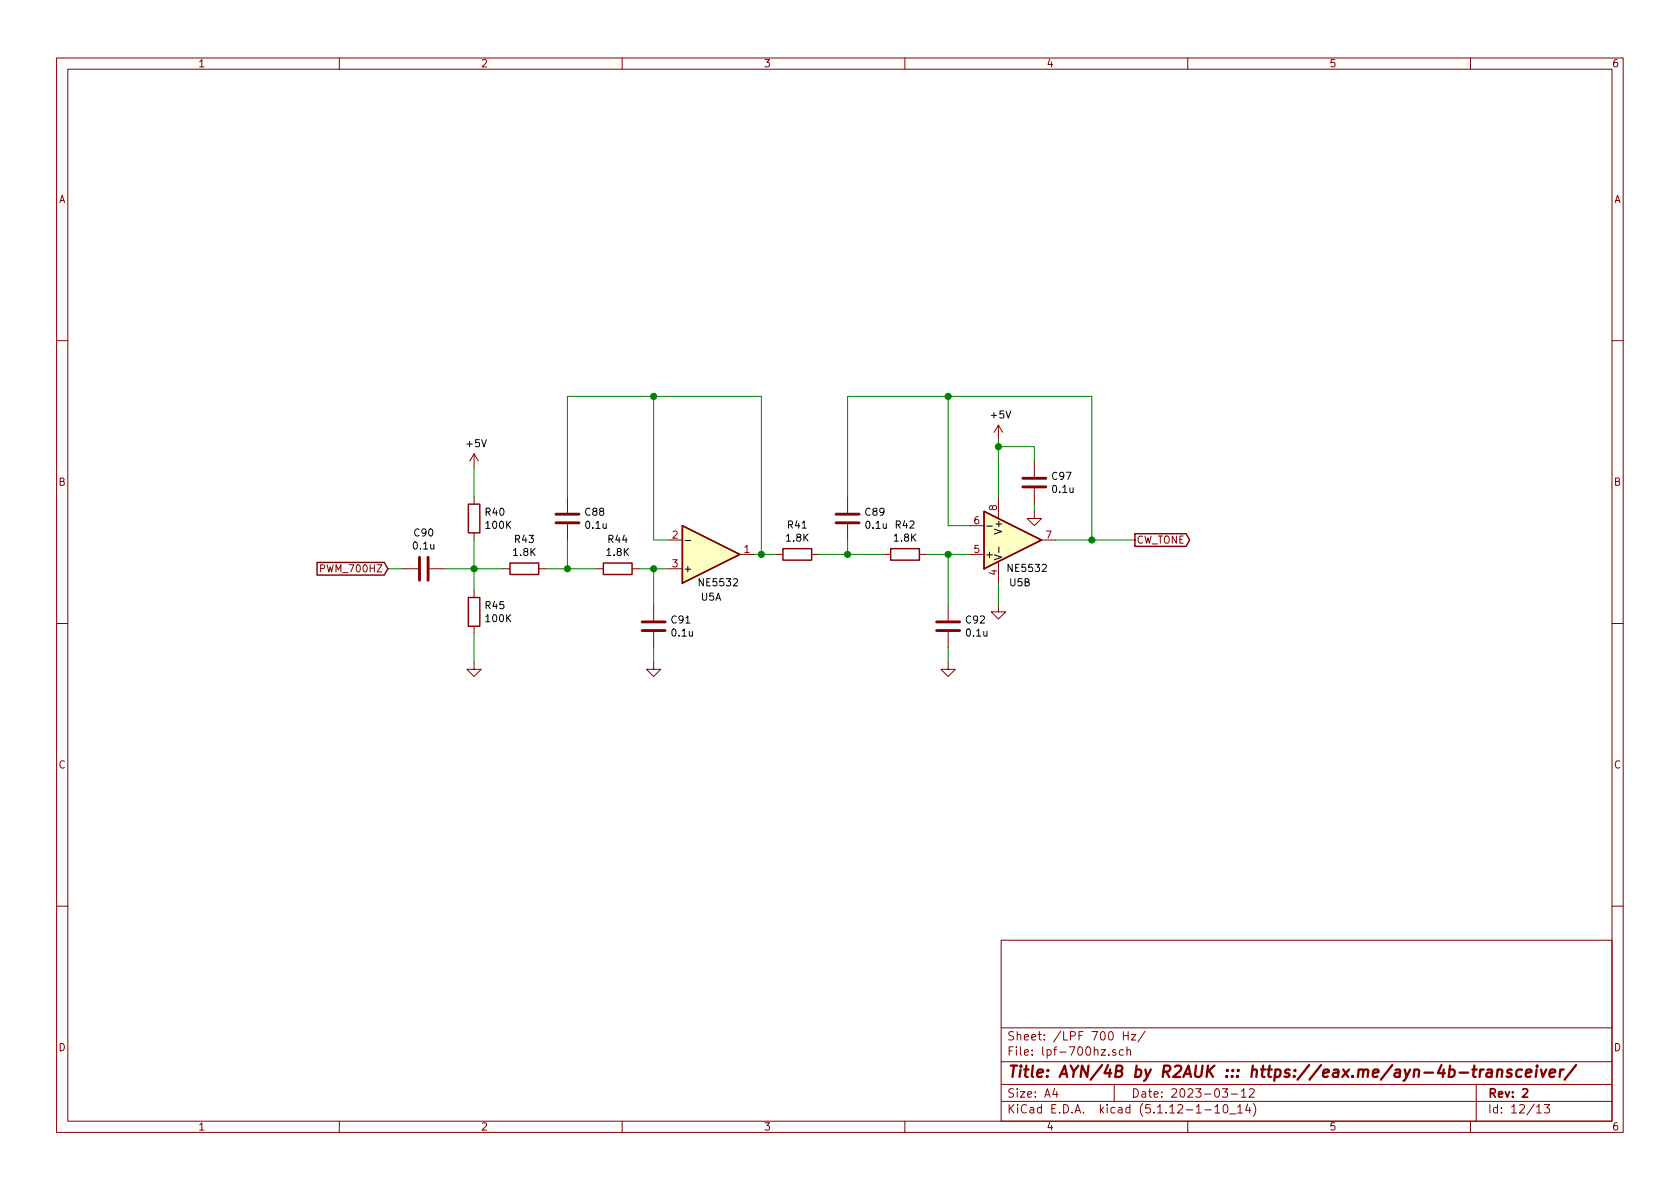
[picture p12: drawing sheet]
EESchema Schematic File Version 4
EELAYER 30 0
EELAYER END
$Descr A4 11693 8268
encoding utf-8
Sheet 12 13
Title "AYN/4B by R2AUK ::: https://eax.me/ayn-4b-transceiver/"
Date "2023-03-12"
Rev "2"
Comp ""
Comment1 ""
Comment2 ""
Comment3 ""
Comment4 ""
$EndDescr
Text GLabel 2700 3950 0    50   Input ~ 0
PWM_700HZ
Text GLabel 7900 3750 2    50   Output ~ 0
CW_TONE
$Comp
L Amplifier_Operational:NE5532 U5
U 1 1
P 4950 3850
F 0 "U5" H 4950 4150 50  0000 C CNN
F 1 "NE5532" H 5000 4050 50  0000 C CNN
F 2 "Package_SO:SOIC-8_5.23x5.23mm_P1.27mm" H 4950 3850 50  0001 C CNN
F 3 "http://www.ti.com/lit/ds/symlink/ne5532.pdf" H 4950 3850 50  0001 C CNN
	1    4950 3850
	1    0    0    1   
$EndComp
$Comp
L Amplifier_Operational:NE5532 U5
U 2 1
P 7050 3750
F 0 "U5" H 7100 4050 50  0000 C CNN
F 1 "NE5532" H 7150 3950 50  0000 C CNN
F 2 "Package_SO:SOIC-8_5.23x5.23mm_P1.27mm" H 7050 3750 50  0001 C CNN
F 3 "http://www.ti.com/lit/ds/symlink/ne5532.pdf" H 7050 3750 50  0001 C CNN
	2    7050 3750
	1    0    0    1   
$EndComp
$Comp
L Amplifier_Operational:NE5532 U5
U 3 1
P 7050 3750
F 0 "U5" H 7008 3796 50  0001 L CNN
F 1 "NE5532" H 7008 3705 50  0001 L CNN
F 2 "Package_SO:SOIC-8_5.23x5.23mm_P1.27mm" H 7050 3750 50  0001 C CNN
F 3 "http://www.ti.com/lit/ds/symlink/ne5532.pdf" H 7050 3750 50  0001 C CNN
	3    7050 3750
	1    0    0    -1  
$EndComp
$Comp
L power:GND #PWR072
U 1 1
P 6950 4200
F 0 "#PWR072" H 6950 3950 50  0001 C CNN
F 1 "GND" H 6955 4027 50  0001 C CNN
F 2 "" H 6950 4200 50  0001 C CNN
F 3 "" H 6950 4200 50  0001 C CNN
	1    6950 4200
	1    0    0    -1  
$EndComp
$Comp
L power:+5V #PWR071
U 1 1
P 6950 3050
F 0 "#PWR071" H 6950 2900 50  0001 C CNN
F 1 "+5V" H 6965 3223 50  0000 C CNN
F 2 "" H 6950 3050 50  0001 C CNN
F 3 "" H 6950 3050 50  0001 C CNN
	1    6950 3050
	1    0    0    -1  
$EndComp
Wire Wire Line
	6950 4050 6950 4200
$Comp
L Device:C C?
U 1 1
P 2950 3950
AR Path="/638B3032/64550293" Ref="C?"  Part="1" 
AR Path="/63A3545E/64550293" Ref="C?"  Part="1" 
AR Path="/63701EE5/64550293" Ref="C?"  Part="1" 
AR Path="/640EB8B6/64550293" Ref="C?"  Part="1" 
AR Path="/64531852/64550293" Ref="C90"  Part="1" 
F 0 "C90" V 2698 3950 50  0000 C CNN
F 1 "0.1u" V 2789 3950 50  0000 C CNN
F 2 "Capacitor_SMD:C_0805_2012Metric_Pad1.15x1.40mm_HandSolder" H 2988 3800 50  0001 C CNN
F 3 "~" H 2950 3950 50  0001 C CNN
	1    2950 3950
	0    1    1    0   
$EndComp
$Comp
L Device:C C?
U 1 1
P 3950 3600
AR Path="/63701EE5/64550299" Ref="C?"  Part="1" 
AR Path="/640EB8B6/64550299" Ref="C?"  Part="1" 
AR Path="/64531852/64550299" Ref="C88"  Part="1" 
F 0 "C88" H 4065 3646 50  0000 L CNN
F 1 "0.1u" H 4065 3555 50  0000 L CNN
F 2 "Capacitor_SMD:C_0805_2012Metric_Pad1.15x1.40mm_HandSolder" H 3988 3450 50  0001 C CNN
F 3 "~" H 3950 3600 50  0001 C CNN
	1    3950 3600
	1    0    0    -1  
$EndComp
$Comp
L Device:C C?
U 1 1
P 5900 3600
AR Path="/63701EE5/645514A3" Ref="C?"  Part="1" 
AR Path="/640EB8B6/645514A3" Ref="C?"  Part="1" 
AR Path="/64531852/645514A3" Ref="C89"  Part="1" 
F 0 "C89" H 6015 3646 50  0000 L CNN
F 1 "0.1u" H 6015 3555 50  0000 L CNN
F 2 "Capacitor_SMD:C_0805_2012Metric_Pad1.15x1.40mm_HandSolder" H 5938 3450 50  0001 C CNN
F 3 "~" H 5900 3600 50  0001 C CNN
	1    5900 3600
	1    0    0    -1  
$EndComp
$Comp
L Device:C C?
U 1 1
P 6600 4350
AR Path="/63701EE5/6455E43B" Ref="C?"  Part="1" 
AR Path="/640EB8B6/6455E43B" Ref="C?"  Part="1" 
AR Path="/64531852/6455E43B" Ref="C92"  Part="1" 
F 0 "C92" H 6715 4396 50  0000 L CNN
F 1 "0.1u" H 6715 4305 50  0000 L CNN
F 2 "Capacitor_SMD:C_0805_2012Metric_Pad1.15x1.40mm_HandSolder" H 6638 4200 50  0001 C CNN
F 3 "~" H 6600 4350 50  0001 C CNN
	1    6600 4350
	1    0    0    -1  
$EndComp
$Comp
L Device:R R?
U 1 1
P 3300 3600
AR Path="/6376AB9B/645607D4" Ref="R?"  Part="1" 
AR Path="/638B3032/645607D4" Ref="R?"  Part="1" 
AR Path="/63A3545E/645607D4" Ref="R?"  Part="1" 
AR Path="/63701EE5/645607D4" Ref="R?"  Part="1" 
AR Path="/640EB8B6/645607D4" Ref="R?"  Part="1" 
AR Path="/64531852/645607D4" Ref="R40"  Part="1" 
F 0 "R40" H 3370 3646 50  0000 L CNN
F 1 "100K" H 3370 3555 50  0000 L CNN
F 2 "Resistor_SMD:R_0805_2012Metric_Pad1.15x1.40mm_HandSolder" V 3230 3600 50  0001 C CNN
F 3 "~" H 3300 3600 50  0001 C CNN
	1    3300 3600
	1    0    0    -1  
$EndComp
$Comp
L Device:R R?
U 1 1
P 3650 3950
AR Path="/63701EE5/645607DA" Ref="R?"  Part="1" 
AR Path="/640EB8B6/645607DA" Ref="R?"  Part="1" 
AR Path="/64531852/645607DA" Ref="R43"  Part="1" 
F 0 "R43" V 3443 3950 50  0000 C CNN
F 1 "1.8K" V 3534 3950 50  0000 C CNN
F 2 "Resistor_SMD:R_0805_2012Metric_Pad1.15x1.40mm_HandSolder" V 3580 3950 50  0001 C CNN
F 3 "~" H 3650 3950 50  0001 C CNN
	1    3650 3950
	0    1    1    0   
$EndComp
$Comp
L Device:R R?
U 1 1
P 3300 4250
AR Path="/6376AB9B/64561927" Ref="R?"  Part="1" 
AR Path="/638B3032/64561927" Ref="R?"  Part="1" 
AR Path="/63A3545E/64561927" Ref="R?"  Part="1" 
AR Path="/63701EE5/64561927" Ref="R?"  Part="1" 
AR Path="/640EB8B6/64561927" Ref="R?"  Part="1" 
AR Path="/64531852/64561927" Ref="R45"  Part="1" 
F 0 "R45" H 3370 4296 50  0000 L CNN
F 1 "100K" H 3370 4205 50  0000 L CNN
F 2 "Resistor_SMD:R_0805_2012Metric_Pad1.15x1.40mm_HandSolder" V 3230 4250 50  0001 C CNN
F 3 "~" H 3300 4250 50  0001 C CNN
	1    3300 4250
	1    0    0    -1  
$EndComp
$Comp
L power:GND #PWR073
U 1 1
P 3300 4600
F 0 "#PWR073" H 3300 4350 50  0001 C CNN
F 1 "GND" H 3305 4427 50  0001 C CNN
F 2 "" H 3300 4600 50  0001 C CNN
F 3 "" H 3300 4600 50  0001 C CNN
	1    3300 4600
	1    0    0    -1  
$EndComp
$Comp
L power:+5V #PWR070
U 1 1
P 3300 3250
F 0 "#PWR070" H 3300 3100 50  0001 C CNN
F 1 "+5V" H 3315 3423 50  0000 C CNN
F 2 "" H 3300 3250 50  0001 C CNN
F 3 "" H 3300 3250 50  0001 C CNN
	1    3300 3250
	1    0    0    -1  
$EndComp
$Comp
L Device:R R?
U 1 1
P 4300 3950
AR Path="/63701EE5/645628F2" Ref="R?"  Part="1" 
AR Path="/640EB8B6/645628F2" Ref="R?"  Part="1" 
AR Path="/64531852/645628F2" Ref="R44"  Part="1" 
F 0 "R44" V 4093 3950 50  0000 C CNN
F 1 "1.8K" V 4184 3950 50  0000 C CNN
F 2 "Resistor_SMD:R_0805_2012Metric_Pad1.15x1.40mm_HandSolder" V 4230 3950 50  0001 C CNN
F 3 "~" H 4300 3950 50  0001 C CNN
	1    4300 3950
	0    1    1    0   
$EndComp
$Comp
L Device:R R?
U 1 1
P 5550 3850
AR Path="/63701EE5/64562E5F" Ref="R?"  Part="1" 
AR Path="/640EB8B6/64562E5F" Ref="R?"  Part="1" 
AR Path="/64531852/64562E5F" Ref="R41"  Part="1" 
F 0 "R41" V 5343 3850 50  0000 C CNN
F 1 "1.8K" V 5434 3850 50  0000 C CNN
F 2 "Resistor_SMD:R_0805_2012Metric_Pad1.15x1.40mm_HandSolder" V 5480 3850 50  0001 C CNN
F 3 "~" H 5550 3850 50  0001 C CNN
	1    5550 3850
	0    1    1    0   
$EndComp
$Comp
L Device:R R?
U 1 1
P 6300 3850
AR Path="/63701EE5/64563574" Ref="R?"  Part="1" 
AR Path="/640EB8B6/64563574" Ref="R?"  Part="1" 
AR Path="/64531852/64563574" Ref="R42"  Part="1" 
F 0 "R42" V 6093 3850 50  0000 C CNN
F 1 "1.8K" V 6184 3850 50  0000 C CNN
F 2 "Resistor_SMD:R_0805_2012Metric_Pad1.15x1.40mm_HandSolder" V 6230 3850 50  0001 C CNN
F 3 "~" H 6300 3850 50  0001 C CNN
	1    6300 3850
	0    1    1    0   
$EndComp
Wire Wire Line
	5700 3850 5900 3850
Wire Wire Line
	6450 3850 6600 3850
$Comp
L Device:C C?
U 1 1
P 4550 4350
AR Path="/63701EE5/64566978" Ref="C?"  Part="1" 
AR Path="/640EB8B6/64566978" Ref="C?"  Part="1" 
AR Path="/64531852/64566978" Ref="C91"  Part="1" 
F 0 "C91" H 4665 4396 50  0000 L CNN
F 1 "0.1u" H 4665 4305 50  0000 L CNN
F 2 "Capacitor_SMD:C_0805_2012Metric_Pad1.15x1.40mm_HandSolder" H 4588 4200 50  0001 C CNN
F 3 "~" H 4550 4350 50  0001 C CNN
	1    4550 4350
	1    0    0    -1  
$EndComp
$Comp
L power:GND #PWR074
U 1 1
P 4550 4600
F 0 "#PWR074" H 4550 4350 50  0001 C CNN
F 1 "GND" H 4555 4427 50  0001 C CNN
F 2 "" H 4550 4600 50  0001 C CNN
F 3 "" H 4550 4600 50  0001 C CNN
	1    4550 4600
	1    0    0    -1  
$EndComp
$Comp
L power:GND #PWR075
U 1 1
P 6600 4600
F 0 "#PWR075" H 6600 4350 50  0001 C CNN
F 1 "GND" H 6605 4427 50  0001 C CNN
F 2 "" H 6600 4600 50  0001 C CNN
F 3 "" H 6600 4600 50  0001 C CNN
	1    6600 4600
	1    0    0    -1  
$EndComp
Wire Wire Line
	6600 4600 6600 4500
Wire Wire Line
	6600 4200 6600 3850
Connection ~ 6600 3850
Wire Wire Line
	6600 3850 6750 3850
Wire Wire Line
	4650 3950 4550 3950
Wire Wire Line
	4550 3950 4550 4200
Connection ~ 4550 3950
Wire Wire Line
	4550 3950 4450 3950
Wire Wire Line
	4550 4600 4550 4500
Wire Wire Line
	7600 2750 6600 2750
Wire Wire Line
	6600 3650 6750 3650
Wire Wire Line
	5900 3850 5900 3750
Connection ~ 5900 3850
Wire Wire Line
	5900 3850 6150 3850
Wire Wire Line
	5900 2750 6600 2750
Connection ~ 6600 2750
Wire Wire Line
	5300 2750 4550 2750
Wire Wire Line
	4550 3750 4650 3750
Wire Wire Line
	4150 3950 3950 3950
Wire Wire Line
	3500 3950 3300 3950
Wire Wire Line
	2800 3950 2700 3950
Wire Wire Line
	3950 3950 3950 3750
Connection ~ 3950 3950
Wire Wire Line
	3950 3950 3800 3950
Wire Wire Line
	3950 2750 4550 2750
Connection ~ 4550 2750
Wire Wire Line
	3300 4600 3300 4400
Wire Wire Line
	3300 4100 3300 3950
Connection ~ 3300 3950
Wire Wire Line
	3300 3950 3100 3950
Wire Wire Line
	3300 3950 3300 3750
Wire Wire Line
	3300 3450 3300 3250
$Comp
L Device:C C?
U 1 1
P 7200 3350
AR Path="/63701EE5/63D70569" Ref="C?"  Part="1" 
AR Path="/640EB8B6/63D70569" Ref="C?"  Part="1" 
AR Path="/64531852/63D70569" Ref="C97"  Part="1" 
F 0 "C97" H 7315 3396 50  0000 L CNN
F 1 "0.1u" H 7315 3305 50  0000 L CNN
F 2 "Capacitor_SMD:C_0805_2012Metric_Pad1.15x1.40mm_HandSolder" H 7238 3200 50  0001 C CNN
F 3 "~" H 7200 3350 50  0001 C CNN
	1    7200 3350
	1    0    0    -1  
$EndComp
$Comp
L power:GND #PWR096
U 1 1
P 7200 3550
F 0 "#PWR096" H 7200 3300 50  0001 C CNN
F 1 "GND" H 7205 3377 50  0001 C CNN
F 2 "" H 7200 3550 50  0001 C CNN
F 3 "" H 7200 3550 50  0001 C CNN
	1    7200 3550
	1    0    0    -1  
$EndComp
Wire Wire Line
	7350 3750 7600 3750
Wire Wire Line
	7600 2750 7600 3750
Connection ~ 7600 3750
Wire Wire Line
	7600 3750 7900 3750
Wire Wire Line
	6600 2750 6600 3650
Wire Wire Line
	5900 2750 5900 3450
Wire Wire Line
	6950 3050 6950 3100
Wire Wire Line
	7200 3200 7200 3100
Wire Wire Line
	7200 3100 6950 3100
Connection ~ 6950 3100
Wire Wire Line
	6950 3100 6950 3450
Wire Wire Line
	7200 3550 7200 3500
Wire Wire Line
	5250 3850 5300 3850
Wire Wire Line
	5300 2750 5300 3850
Connection ~ 5300 3850
Wire Wire Line
	5300 3850 5400 3850
Wire Wire Line
	4550 2750 4550 3750
Wire Wire Line
	3950 2750 3950 3450
$EndSCHEMATC
